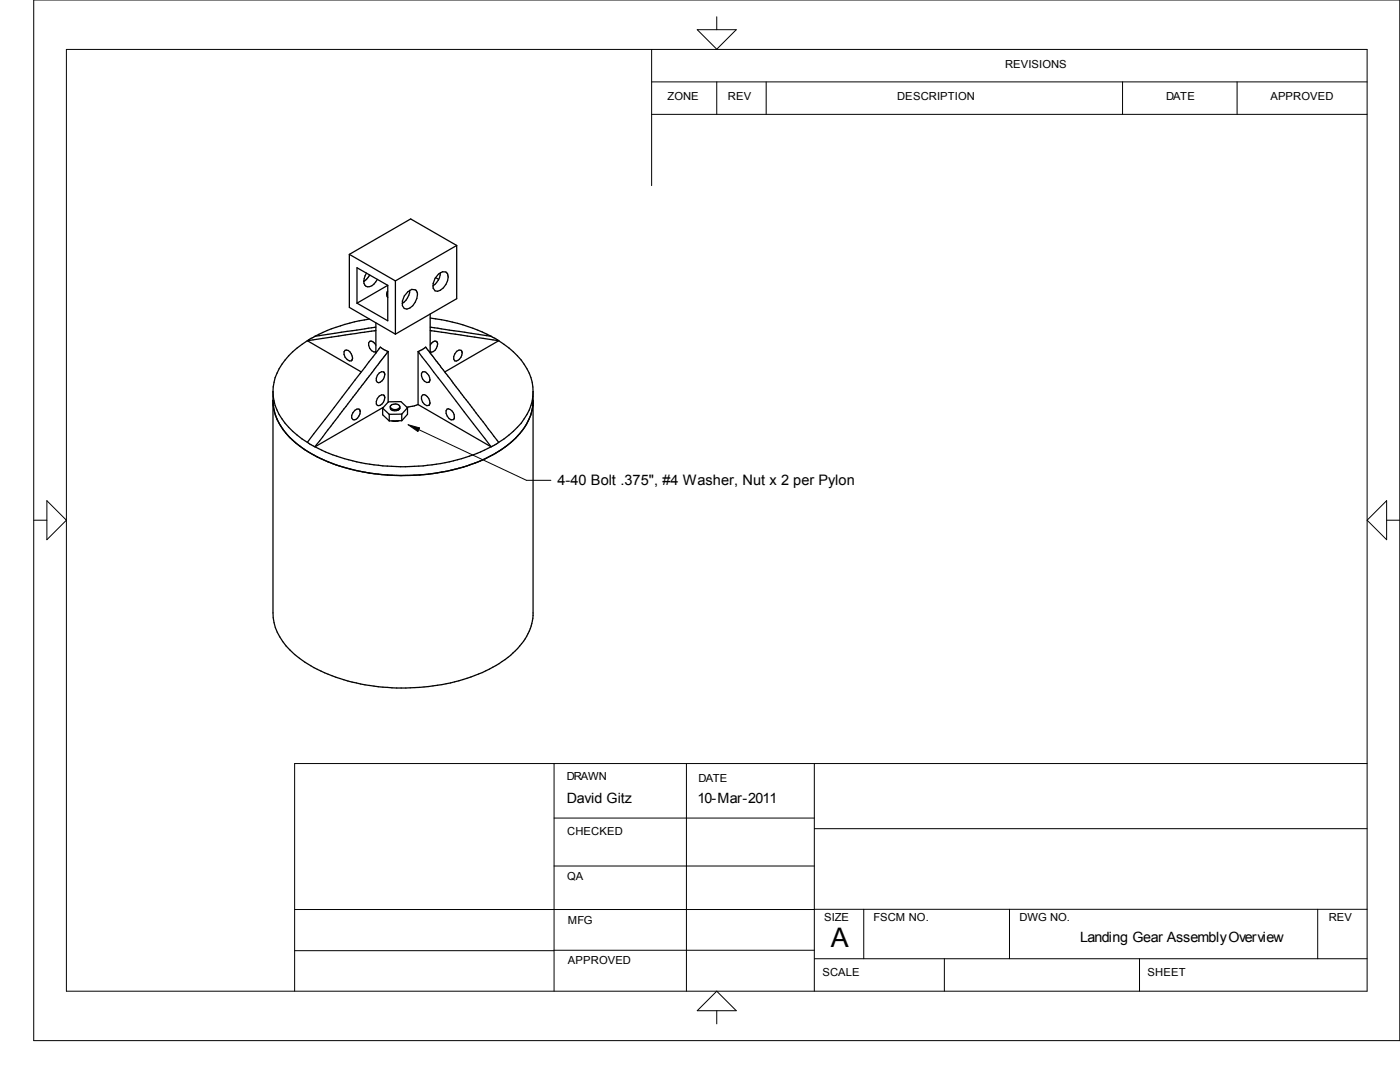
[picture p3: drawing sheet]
<svg xmlns="http://www.w3.org/2000/svg" width="279mm" height="216mm" viewBox="0 0 279 216" stroke-linecap="round" stroke-linejoin="round" font-family="sans-serif">
<g fill="none" stroke="#000" stroke-width=".25">
<path d="M69.7 50.8v10.5l9.2 5.4M69.7 50.8l9.2 5.2M73.2 54.5a1.97 1.97 0 0 0-.1 2.6 1.95 1.95 0 0 0 2.2-1.3M73.8 54.9l-.6 .7-.6 .6M77.4 56.9v7.1l-6.2-3.5M77.4 58.1l-.2 .6 .2 .7M77.4 56.9l-6.2-3.5v7.1M77.4 56.9l-6.2 3.6M78.9 56v10.7M81.4 58.2l.8-.5 .6 .1 .3 .2a1.95 1.95 0 0 1-.3 2.3 1.83 1.83 0 0 1-2.1 1.3l-.4-.6v-.9l.4-1zM81.8 57.9a3.5 3.5 0 0 1-1.5 2.7M86.9 55.4l.6 .4"/>
<path d="M87.5 54.7l.8-.5 .7 .1a1.33 1.33 0 0 1 .3 1.7 3 3 0 0 1-2 2.1l-.5-.1-.4-.5v-.9l.4-1.1zM87.9 54.4a3.2 3.2 0 0 1-1.5 2.7M91.1 49l-9.1-5.3-12.3 7.1M91.1 49l-12.2 7M91.1 49v10.6l-12.2 7.1M54.5 78.1v44.2a11.6 11.6 0 0 0 5.3 9.1 32.8 32.8 0 0 0 17.5 5.8 37.8 37.8 0 0 0 22.3-4.8 14 14 0 0 0 6.7-8.5l.1-1.1v-44.7M54.5 79.9a11.1 11.1 0 0 0 4.5 8.5l2.5 1.7 1.8 1.1a17.5 17.5 0 0 1-8-7.4 9.7 9.7 0 0 1-.8-3.9zM54.5 78.1a11.2 11.2 0 0 0 4.8 8.7l2 1.5M61.3 68l10.8 6.2M61.3 68a13.8 13.8 0 0 0-6.6 8.3l-.2 1.8M62.9 67.1l-1.6 .9M68.9 69.9a1.46 1.46 0 0 1 1.5 1.6l-.3 .5a1.42 1.42 0 0 1-1.2-2.1z"/>
<path d="M73.7 63.7a36.4 36.4 0 0 0-10.8 3.4M75 64.4v6M75 65.3l-12.1 1.8M75 68.9l-.4-.5a.6 .6 0 0 0-1 0 1.49 1.49 0 0 0 1.4 1.8M75 66l-13.7 2M75.1 70.4l-13.8 17.9M75.7 74.4l.5-.2 .4 .1a1.58 1.58 0 0 1-1 2.1l-.3-.1a1.37 1.37 0 0 1 .4-1.9zM75.7 79l.5-.2 .4 .1a1.44 1.44 0 0 1-1.3 2 1.37 1.37 0 0 1 .4-1.9zM77.5 70.1l-14.6 19.1 13.6-7.9M77.5 70.1l-1.6-.8-.8 1.1M77.5 70.1v10.2M83.4 70.1l14.6 19.1-14.6-8.5"/>
<path d="M83.4 70.1l1.6-.8 14.5 19M83.4 70.1v10.6M84.3 74.2a1.37 1.37 0 0 1 1.3 2.1 1.38 1.38 0 0 1-1.3-2.1zM84.3 78.8a1.15 1.15 0 0 1 1.4 1.1l.1 .6-.2 .4a1.38 1.38 0 0 1-1.3-2.1zM85.9 62.7v7.7M85.9 68.9l.3-.5a.58 .58 0 0 1 .7-.4 .58 .58 0 0 1 .4 .7 1.38 1.38 0 0 1-1.4 1.5M85.9 63.5a35.3 35.3 0 0 1 12.1 3.6M85.9 66l13.6 2M85.9 65.3l12.1 1.8M91.1 70.1l.5-.3 .5 .2a1.5 1.5 0 0 1-1.3 2 1.42 1.42 0 0 1 .3-1.9zM98 67.1l1.5 .9M99.5 68l-10.7 6.2"/>
<path d="M99.5 68a13.6 13.6 0 0 1 6.7 8.3l.2 1.8M106.4 78.1a11.2 11.2 0 0 1-4.8 8.7l-2.1 1.5M106.4 79.9a8.6 8.6 0 0 1-.9 3.9M61.3 88.3a34.7 34.7 0 0 0 15.1 4.7 42 42 0 0 0 18.8-2.5l3.4-1.6 .9-.6M63.3 91.2l3.7 1.6 4.1 1.1M63.3 91.2l3.2 1.3 4.6 1.4M70.8 81.9l.4-.3h.4l.2 .2a1.63 1.63 0 0 1-1.1 2l-.3-.1a1.27 1.27 0 0 1 .4-1.8zM71.1 93.9l.9 .2a40.8 40.8 0 0 0 9 .8M76.4 81.4v1.4l1.3 1.2M76.4 81.4l1.3 1.3M77.7 82.7v1.3M77.9 81.2a1.1 1.1 0 0 0 1.9 0"/>
<path d="M78 80.9a1.02 1.02 0 0 1 1.1-.3 1.02 1.02 0 0 1 .7 .9 1.14 1.14 0 0 1-1.9-.1zM79.6 83.9l-.7 .2-.7-.1M80.2 82.6l-2.5 .1M80.2 82.6v1.3M80.2 83.9l-2.5 .1M81.3 81.4v1.3l-1.1 1.2M81.3 81.4l-1.1 1.2M81.3 81.4l-1.3-1.3-2.5 .1-1.1 1.2M83.4 80.7l-2.2 .5M89.2 81.6a1.4 1.4 0 0 1 1.3 2.1 1.39 1.39 0 0 1-1.5-1.7zM90.7 93.6a42.7 42.7 0 0 1-19.6 .3M102.9 87.4a26.5 26.5 0 0 1-11.5 6.1"/>
<path d="M103.7 86.5a24.2 24.2 0 0 1-11.3 6.7l-4.7 1.1a34.2 34.2 0 0 1-6.4 .6M105.1 84.6l-1.4 1.9M106.4 80.4a9.9 9.9 0 0 1-2.7 6.1"/>
</g>
<g fill="none" stroke="#000" stroke-width=".2">
<path d="M6.7 0h272.7v207.6h-272.7zM13.3 9.9h259.5v187.9h-259.5zM130 16.3h142.8M130 9.9v27.1M139.1 5.9h7.8l-3.9 3.9zM143 3.3v2.6M143 16.3v6.5M152.9 16.3v6.5M224 16.3v6.5M246.9 16.3v6.5M130 22.8h142.8M9.4 99.9l3.9 3.9-3.9 3.9z"/>
<path d="M81.4 84.8l2.3 .6-.3 .7zM83.6 85.7l21.5 10.1h4.8M276.7 99.9v7.8l-3.9-3.9zM6.7 103.8h2.7M276.7 103.8h2.7M110.6 152.4v45.4M137 152.4v45.4M162.5 152.4v45.4M272.8 152.4h-214v45.4M110.6 172.8h51.9M110.6 163.2h51.9M162.5 165.4h110.3"/>
<path d="M58.8 189.7h51.8M110.6 189.6h51.9M162.5 191.3h110.3M172.4 181.4v9.9M188.5 191.3v6.5M201.5 181.4v9.9M227.4 191.3v6.5M263 181.4v9.9M272.8 181.4l-214 .1M139.1 201.7l3.9-3.9 3.9 3.9zM143 201.7v2.6"/>
</g>
<path d="M81.5 84.8h2.2v1.3h-2.2z" fill="#000"/>
<text font-size="5.4" x="165.8" y="189">A</text>
<text font-size="2.9" x="111.3" y="96.8">4-40 Bolt .375&quot;, #4 Washer, Nut x 2 per Pylon</text>
<g font-size="2.8">
<text x="113.1" y="160.3">David Gitz</text>
<text x="139.2" y="160.2">10-Mar-2011</text>
<text x="215.6" y="187.9">Landing Gear Assembly Overview</text>
</g>
<g font-size="2.2">
<text x="200.6" y="13.6">REVISIONS</text>
<text x="133.2" y="19.9">ZONE</text>
<text x="145.3" y="19.9">REV</text>
<text x="179.1" y="19.9">DESCRIPTION</text>
<text x="232.7" y="19.9">DATE</text>
<text x="253.5" y="19.9">APPROVED</text>
<text x="113.1" y="155.7">DRAWN</text>
<text x="139.4" y="156">DATE</text>
<text x="113.2" y="166.6">CHECKED</text>
<text x="113.2" y="175.7">QA</text>
<text x="113.3" y="184.4">MFG</text>
<text x="164.5" y="183.8">SIZE</text>
<text x="174.3" y="183.8">FSCM NO.</text>
<text x="203.5" y="183.8">DWG NO.</text>
<text x="265.2" y="183.8">REV</text>
<text x="113.3" y="192.4">APPROVED</text>
<text x="164.1" y="194.8">SCALE</text>
<text x="229" y="194.8">SHEET</text>
</g>
</svg>
